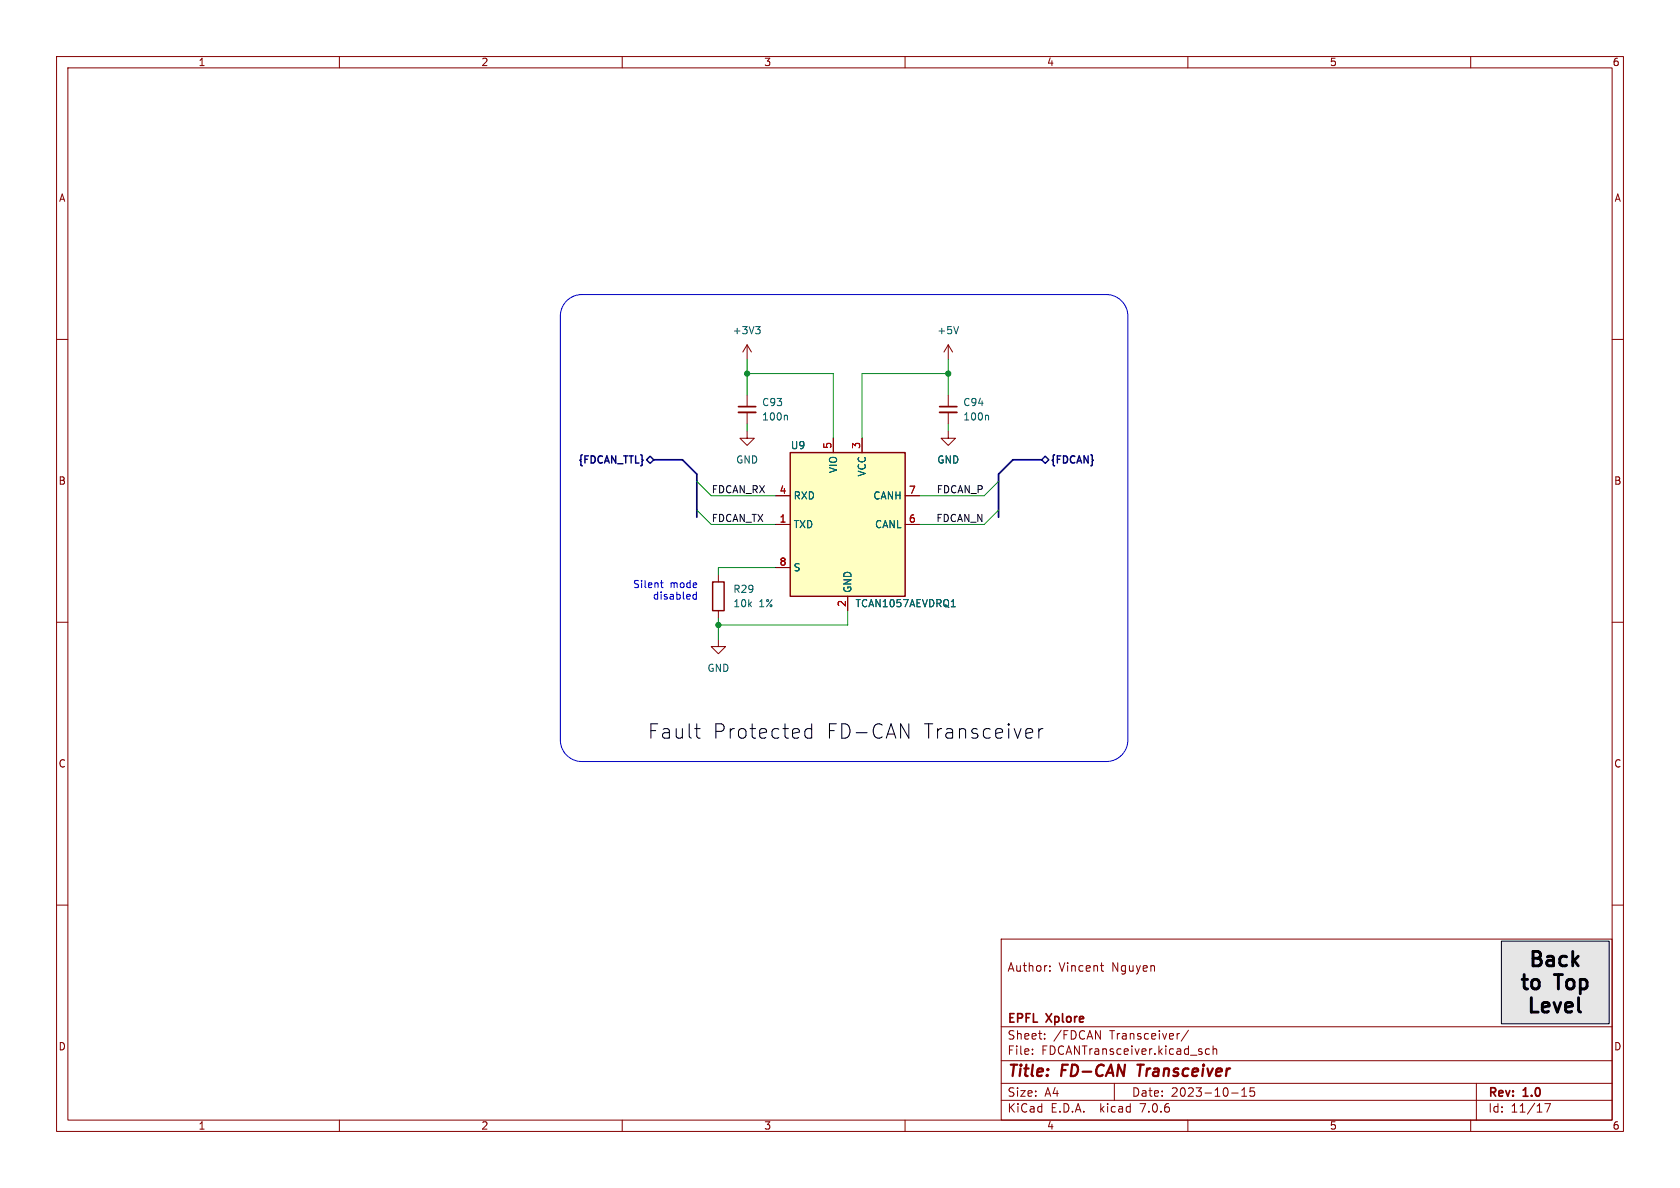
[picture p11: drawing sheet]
<svg xmlns="http://www.w3.org/2000/svg" width="297mm" height="210mm" viewBox="0 0 297 210" stroke-linecap="round" stroke-linejoin="round" font-family="sans-serif">
<g fill="none" stroke="#840000" stroke-width=".18">
<path d="M10 10h277v190h-277zM12 12h273v186h-273zM60 10v2M110 10v2M160 10v2M210 10v2M260 10v2M10 60h2M285 60h2M132.1 76.2v1.3h1.2l-1.2 1.2-1.3-1.2h1.3M132.1 61l-.8 1.2M132.1 61v2.5"/>
<path d="M132.1 69.9v2M132.1 72.9v2M132.1 61l.7 1.2M147.3 77.5v2.5M152.4 77.5v2.5M167.6 76.2v1.3h-1.2l1.2 1.2 1.3-1.2h-1.3M167.6 61v2.5M167.6 69.9v2M167.6 72.9v2M167.6 61l-.7 1.2M167.6 61l.8 1.2M137.2 92.7h2.5"/>
<path d="M137.2 87.6h2.5M160 92.7h2.6M160 87.6h2.6M10 110h2M127 113v1.3h1.3l-1.3 1.3-1.3-1.3h1.3M127 101.6v1.3M127 108v1.2M137.2 100.3h2.5M149.9 105.4v2.6M285 110h2M10 160h2M285 160h2"/>
<path d="M177 166h108v32h-108zM185.6 171.6v.1M185.6 170.8v.1M194.5 170.7h.6M194.7 171.5l.4 .2M60 198v2M110 198v2M160 198v2M177 194.5h108M177 191.5h108M177 187.5h108M177 181.5h108"/>
<path d="M182.5 186.3v.1M182.5 185.5v.1M184.7 183.6v.1M184.7 182.8v.1M197 191.5v3M208.4 182.7h.1M210 198v2M210.1 182.1l-1.3 2M213.8 185.5l-.4-.1-.3 .3v.4l.1 .2h.6M214.5 185.5l.2-.1 .3 .1 .1 .9M214.5 184.9v1.5M217.7 193.2h1.2"/>
<path d="M219.5 193.8h.9M219.5 192.7l.5-.4v1.5M221.7 192.3h-.7v.7l.2-.1h.5l.1 .3-.1 .5-.2 .1-.5-.1M260 198v2M261 191.5v6.5M273.1 195.1h1l-.6 1.5"/>
</g>
<path d="M201.1 188.2h1.1M201.6 188.2l-.2 2" fill="none" stroke="#840000" stroke-width=".4"/>
<path d="M265.4 166.4h19.1v14.6h-19.1z" fill="#e6e6e6" stroke="#e6e6e6" stroke-width=".18"/>
<path d="M130.6 72.9h3M166.1 72.9h3.1" fill="none" stroke="#840000" stroke-width=".33"/>
<path d="M130.6 71.9h3M166.1 71.9h3.1" fill="none" stroke="#840000" stroke-width=".3"/>
<path d="M133.6 57.7h.8l-.4 .5M134.1 58.2l.3 .3v.3l-.3 .2M169.5 57.7l-.5 1.3M139 73.4l.2 .2v.6M174.6 73.4l.2 .2v.6M168.2 107.3h.7" fill="none" stroke="#006464" stroke-width=".18"/>
<path d="M139.7 80h20.3v25.4h-20.3zM126 102.9h2v5.1h-2z" fill="none" stroke="#840000" stroke-width=".25"/>
<path d="M139.7 80h20.3v25.4h-20.3z" fill="#ffffc2" stroke="#ffffc2" stroke-width=".18"/>
<path d="M114.3 81.3l.6-.7 .7 .7-.7 .6zM184.1 81.3l.7-.7 .6 .7-.6 .6z" fill="none" stroke="#000084" stroke-width=".25"/>
<path d="M122.8 128.8h1M123.3 130.4l.5 .1M143.5 128.9l-.7-.1-.5 .5v.7l.2 .4 .3 .1 .7-.1M143.5 128v2.5M159.2 128l1.5 2.5v-2.5M183.7 128.8v1.7M184.4 128.8a.65 .65 0 0 0-.7 .5M265.4 166.4h19.1v14.6h-19.1z" fill="none" stroke="#000" stroke-width=".18"/>
<path d="M100.2 53.2a3.8 3.8 0 0 1 2.7-1.1h92.7a3.8 3.8 0 0 1 3.8 3.8v74.9a3.8 3.8 0 0 1-3.8 3.8h-92.7a3.8 3.8 0 0 1-3.8-3.8v-74.9a3.8 3.8 0 0 1 1.1-2.7zM116.8 103h.4M116.9 102.6v1.1l.3 .2M123.1 104.6v1.3M123.1 105.1h-.4l-.2 .2 .1 .6h.5" fill="none" stroke="#0000c2" stroke-width=".18"/>
<path d="M115.6 81.3h5l2.6 2.5v7.6M184.1 81.3h-5l-2.6 2.5v7.6" fill="none" stroke="#000084" stroke-width=".3"/>
<g fill="none" stroke="#009600" stroke-width=".18">
<path d="M132.1 66h15.2v11.5M132.1 63.5v6.4M132.1 74.9v1.3M167.6 66h-15.2v11.5M167.6 63.5v6.4M167.6 74.9v1.3M123.2 90.2l2.5 2.5h11.5M123.2 85.1l2.5 2.5h11.5M176.5 90.2l-2.5 2.5h-11.4M176.5 85.1l-2.5 2.5h-11.4M127 109.2v3.8M137.2 100.3h-10.2v1.3"/>
<path d="M149.9 108v2.5h-22.9"/>
</g>
<g fill="#009600" stroke="#009600" stroke-width=".18">
<circle cx="132.1" cy="66" r=".46"/>
<circle cx="167.6" cy="66" r=".46"/>
<circle cx="127" cy="110.5" r=".46"/>
</g>
<g font-size="3.5">
<text x="114.5" y="130.8">Fault</text>
<text x="125.9" y="130.8">Protected</text>
<text x="146" y="130.8">FD-CAN</text>
<text x="163.1" y="130.8">Transceiver</text>
<text x="269.9" y="171.6">Back</text>
<text x="268.3" y="175.7">to</text>
<text x="269.6" y="179.8">Level</text>
<text x="275" y="175.7">Top</text>
</g>
<g font-size="2.8" fill="#840000">
<text x="178" y="190.9">Title:</text>
<text x="187.7" y="190.9">FD-CAN</text>
<text x="202" y="190.9">Transceiver</text>
</g>
<g font-size="2.1" fill="#840000">
<text x="178" y="172">Author:</text>
<text x="187.2" y="172">Vincent</text>
<text x="196.6" y="172">Nguyen</text>
<text x="178" y="184">Sheet:</text>
<text x="178" y="181.2">EPFL</text>
<text x="185.1" y="181.2">Xplore</text>
<text x="186.2" y="184">/FDCAN</text>
<text x="196.2" y="184">Transceiver/</text>
<text x="178" y="186.7">File:</text>
<text x="184.1" y="186.7">FDCANTransceiver.kicad_sch</text>
<text x="178" y="196.9">KiCad</text>
<text x="178" y="194.1">Size:</text>
<text x="184.7" y="194.1">A4</text>
<text x="185.7" y="196.9">E.D.A.</text>
<text x="194.6" y="196.9">kicad</text>
<text x="200" y="194.1">Date:</text>
<text x="201.8" y="196.9">7.0.6</text>
<text x="207" y="194.1">2023-10-15</text>
<text x="263" y="194.3">Rev:</text>
<text x="263" y="196.9">Id:</text>
<text x="267.1" y="196.9">11/17</text>
<text x="269.4" y="194.3">1.0</text>
</g>
<g font-size="1.8" fill="#840000">
<text x="35" y="11.9">1</text>
<text x="85" y="11.9">2</text>
<text x="135" y="11.9">3</text>
<text x="185" y="11.9">4</text>
<text x="235" y="11.9">5</text>
<text x="285" y="11.9">6</text>
<text x="10.3" y="35.9">A</text>
<text x="285.3" y="35.9">A</text>
<text x="10.3" y="85.9">B</text>
<text x="285.3" y="85.9">B</text>
<text x="10.3" y="135.9">C</text>
<text x="285.3" y="135.9">C</text>
<text x="10.3" y="185.9">D</text>
<text x="285.3" y="185.9">D</text>
<text x="35" y="199.9">1</text>
<text x="85" y="199.9">2</text>
<text x="135" y="199.9">3</text>
<text x="185" y="199.9">4</text>
<text x="235" y="199.9">5</text>
<text x="285" y="199.9">6</text>
</g>
<g font-size="1.8" fill="#006464">
<text x="129.4" y="59.3">+3V3</text>
<text x="165.6" y="59.3">+5V</text>
<text x="134.6" y="72">C93</text>
<text x="170.2" y="72">C94</text>
<text x="134.6" y="74.5">100n</text>
<text x="170.2" y="74.5">100n</text>
<text x="130" y="82.1">GND</text>
<text x="139.7" y="79.6">U9</text>
<text x="148.2" y="83.7" transform="rotate(-90 148.2 83.7)">VIO</text>
<text x="165.6" y="82.1">GND</text>
<text x="140.2" y="88.5">RXD</text>
<text x="153.3" y="84.3" transform="rotate(-90 153.3 84.3)">VCC</text>
<text x="154.3" y="88.5">CANH</text>
<text x="140.2" y="93.6">TXD</text>
<text x="154.6" y="93.6">CANL</text>
<text x="140.2" y="101.2">S</text>
<text x="129.5" y="105">R29</text>
<text x="129.5" y="107.5">10k</text>
<text x="134.2" y="107.5">1%</text>
<text x="150.7" y="104.9" transform="rotate(-90 150.7 104.9)">GND</text>
<text x="151.1" y="107.5">TCAN1057AEVDRQ1</text>
<text x="125" y="119">GND</text>
</g>
<g font-size="1.8" fill="#000084">
<text x="101.9" y="82.3">{FDCAN_TTL}</text>
<text x="185.6" y="82.3">{FDCAN}</text>
</g>
<g font-size="1.8" fill="#a90000">
<text x="147.1" y="79.4" transform="rotate(-90 147.1 79.4)">5</text>
<text x="152.1" y="79.4" transform="rotate(-90 152.1 79.4)">3</text>
<text x="137.7" y="87.4">4</text>
<text x="160.6" y="87.4">7</text>
<text x="137.7" y="92.5">1</text>
<text x="160.6" y="92.5">6</text>
<text x="137.7" y="100.1">8</text>
<text x="149.6" y="107.4" transform="rotate(-90 149.6 107.4)">2</text>
</g>
<g font-size="1.8" fill="#0f0f0f">
<text x="125.7" y="87.3">FDCAN_RX</text>
<text x="165.5" y="87.3">FDCAN_P</text>
<text x="125.7" y="92.4">FDCAN_TX</text>
<text x="165.4" y="92.4">FDCAN_N</text>
</g>
<g font-size="1.8" fill="#0000c2">
<text x="111.8" y="104.3">Silent</text>
<text x="115.3" y="106.3">disabled</text>
<text x="118.4" y="104.3">mode</text>
</g>
</svg>
